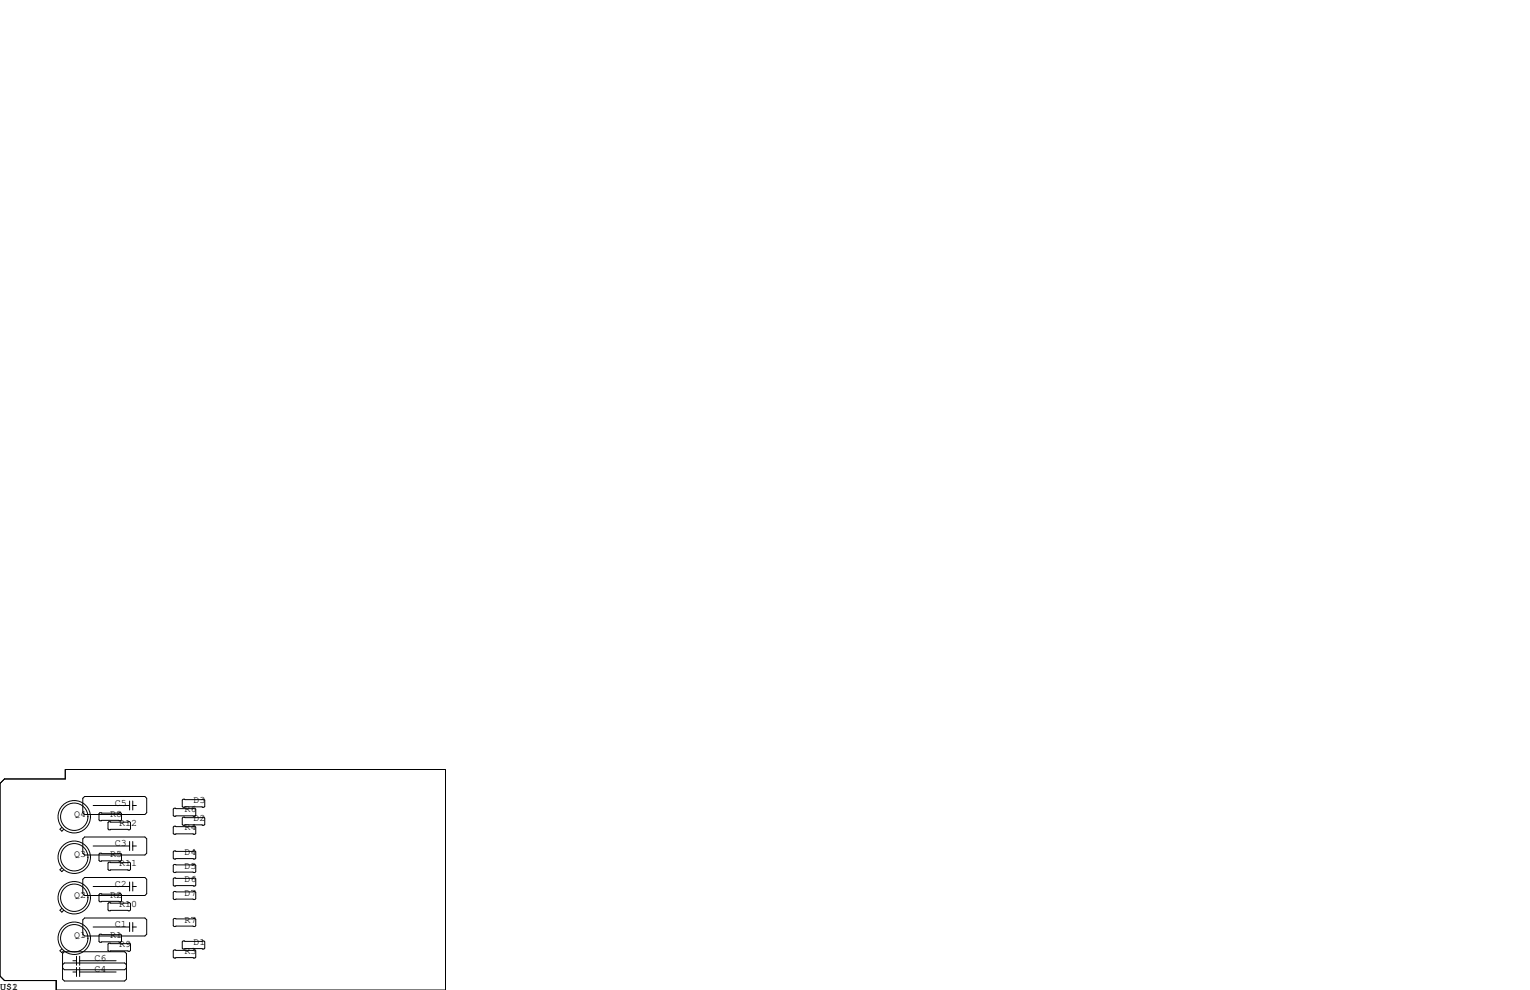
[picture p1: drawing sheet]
<svg xmlns="http://www.w3.org/2000/svg" width="432mm" height="279mm" viewBox="0 0 432 279" stroke-linecap="round" stroke-linejoin="round" font-family="sans-serif">
<g fill="none" stroke="#000" stroke-width=".28">
<path d="M0 221.1l1.3-1.3h17.1v-2.6h107.3v62.2h-109.8v-2.7h-14.6l-1.3-1.2zM17.4 233.5l-.5 .5 .5 .6 .6-.6M23.4 225.3l.5-.5h17l.5 .5v4.1l-.5 .5h-17l-.5-.5zM23.4 236.7l.5-.5h17l.5 .5v4.1l-.5 .5h-17l-.5-.5zM26.3 238.8h10.3M26.3 227.3h10.3M28.2 229.4h5.8l.3 .2v1.8l-.3 .2h-5.8l-.3-.2v-1.8zM30.7 231.9h5.9l.2 .3v1.7l-.2 .3h-5.9l-.2-.3v-1.7zM36.6 226.1v2.5M36.6 237.5v2.5M37.5 226.1v2.5M37.5 237.5v2.5"/>
<path d="M37.5 238.8h1M37.5 227.3h1M49.1 228.1h5.9l.2 .2v1.8l-.2 .3h-5.9l-.2-.3v-1.8zM49.1 233.2h5.9l.2 .2v1.8l-.2 .3h-5.9l-.2-.3v-1.8zM51.7 225.6h5.8l.3 .2v1.8l-.3 .2h-5.8l-.3-.2v-1.8zM51.7 230.6h5.8l.3 .3v1.8l-.3 .2h-5.8l-.3-.2v-1.8zM17.4 256.4l-.5 .5 .5 .5 .6-.5M17.4 244.9l-.5 .6 .5 .5 .6-.5M23.4 248.2l.5-.6h17l.5 .6v4l-.5 .5h-17l-.5-.5zM23.4 259.6l.5-.5h17l.5 .5v4.1l-.5 .5h-17l-.5-.5zM26.3 250.2h10.3M28.2 240.8h5.8l.3 .2v1.8l-.3 .3h-5.8l-.3-.3v-1.8z"/>
<path d="M28.2 252.2h5.8l.3 .3v1.8l-.3 .2h-5.8l-.3-.2v-1.8zM30.7 254.8h5.9l.2 .2v1.8l-.2 .2h-5.9l-.2-.2v-1.8zM30.7 243.3h5.9l.2 .3v1.8l-.2 .2h-5.9l-.2-.2v-1.8zM36.6 248.9v2.6M37.5 248.9v2.6M37.5 250.2h1M48.9 248l.2-.2h5.9l.2 .2v1.8l-.2 .3h-5.9l-.2-.3zM48.9 251.8l.2-.2h5.9l.2 .2v1.8l-.2 .3h-5.9l-.2-.3zM48.9 259.5l.2-.3h5.9l.2 .3v1.7l-.2 .3h-5.9l-.2-.3zM49.1 240.2h5.9l.2 .2v1.8l-.2 .2h-5.9l-.2-.2v-1.8zM49.1 244h5.9l.2 .2v1.8l-.2 .3h-5.9l-.2-.3v-1.8zM17.4 267.8l-.5 .5 .5 .6 .6-.6"/>
<path d="M17.7 273.2l.5 .5h17l.5-.5M17.7 269.1l.5-.5h17l.5 .5v7.3l-.5 .5h-17l-.5-.5zM17.7 272.3l.5-.5h17l.5 .5M20.6 274.3h1M20.6 271.1h1M21.6 269.9v2.5M21.6 273v2.6M22.5 269.9v2.5M22.5 273v2.6M22.5 274.3h10.3M22.5 271.1h10.3M26.3 261.6h10.3"/>
<path d="M28.2 263.7h5.8l.3 .2v1.8l-.3 .2h-5.8l-.3-.2v-1.8zM30.7 266.2h5.9l.2 .2v1.8l-.2 .3h-5.9l-.2-.3v-1.8zM36.6 260.3v2.6M37.5 260.3v2.6M37.5 261.6h1M48.9 268.4l.2-.3h5.9l.2 .3v1.7l-.2 .3h-5.9l-.2-.3zM51.4 265.8l.3-.2h5.8l.3 .2v1.8l-.3 .2h-5.8l-.3-.2z"/>
<circle cx="21" cy="230.5" r="3.9"/>
<circle cx="21" cy="230.5" r="4.6"/>
<circle cx="21" cy="253.4" r="4.6"/>
<circle cx="21" cy="253.4" r="3.9"/>
<circle cx="21" cy="241.9" r="4.6"/>
<circle cx="21" cy="241.9" r="3.9"/>
<circle cx="21" cy="264.8" r="4.6"/>
<circle cx="21" cy="264.8" r="3.9"/>
</g>
<g font-size="2.8">
<text x="32.4" y="227.3">C5</text>
<text x="54.6" y="226.7">D3</text>
<text x="21" y="230.5">Q4</text>
<text x="31.1" y="230.5">R8</text>
<text x="33.7" y="233">R12</text>
<text x="52.1" y="229.2">R6</text>
<text x="54.6" y="231.8">D2</text>
<text x="32.4" y="238.8">C3</text>
<text x="52.1" y="234.3">R4</text>
<text x="21" y="241.9">Q3</text>
<text x="31.1" y="241.9">R5</text>
<text x="33.7" y="244.5">R11</text>
<text x="52.1" y="241.3">D4</text>
<text x="52.1" y="245.1">D5</text>
<text x="32.4" y="250.2">C2</text>
<text x="52.1" y="248.9">D6</text>
<text x="21" y="253.4">Q2</text>
<text x="31.1" y="253.4">R2</text>
<text x="33.7" y="255.9">R10</text>
<text x="52.1" y="252.7">D7</text>
<text x="32.4" y="261.6">C1</text>
<text x="52.1" y="260.3">R7</text>
<text x="21" y="264.8">Q1</text>
<text x="31.1" y="264.8">R1</text>
<text x="33.7" y="267.3">R9</text>
<text x="52.1" y="269.2">R3</text>
<text x="54.6" y="266.7">D1</text>
<text x="26.7" y="274.3">C4</text>
<text x="26.7" y="271.1">C6</text>
<text x="0" y="279.4">U$1</text>
<text x="3.4" y="279.4">2</text>
</g>
</svg>
